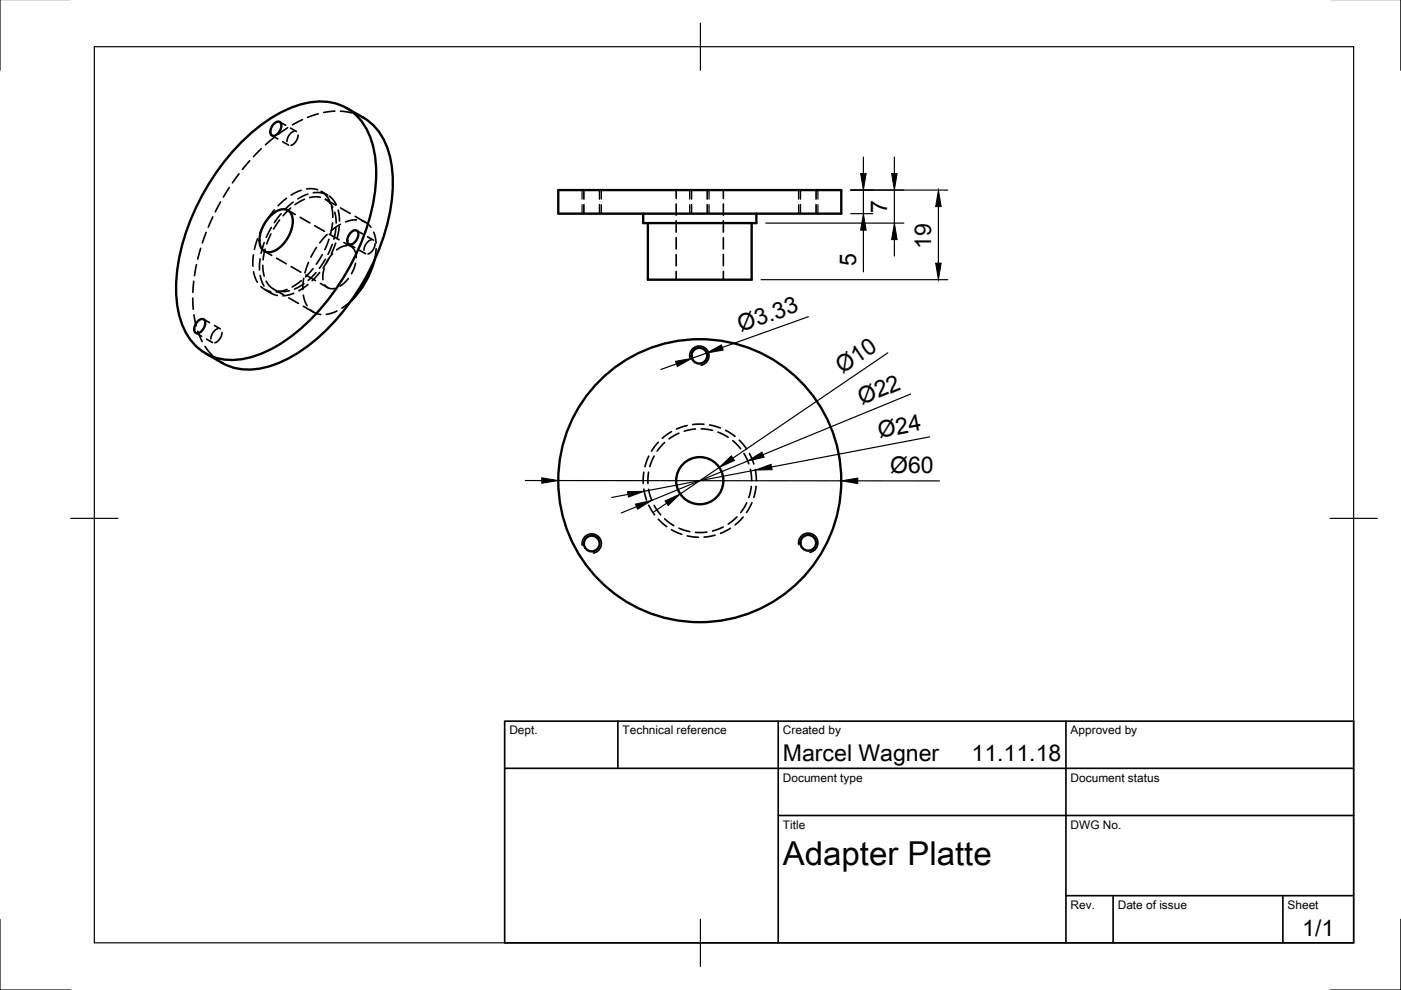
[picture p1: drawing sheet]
<svg xmlns="http://www.w3.org/2000/svg" width="297mm" height="210mm" viewBox="0 0 297 210" stroke-linecap="round" stroke-linejoin="round" font-family="sans-serif">
<!-- layer: Visible -->
<g fill="none" stroke="#000" stroke-width=".5">
<path d="M50.7 30.7a30.8 30.8 0 0 1 13.2-8.6 11.5 11.5 0 0 1 12.4 3.1 18.7 18.7 0 0 1 3.4 13.5 47.8 47.8 0 0 1-19.5 33.7 18.5 18.5 0 0 1-13.3 3.7 11 11 0 0 1-8.4-7.5 28.6 28.6 0 0 1 .3-17.5 50.7 50.7 0 0 1 11.9-20.4zM58.1 26.2a.86 .86 0 0 1 1.5 0 2.16 2.16 0 0 1-1.8 2.6 1.44 1.44 0 0 1 0-2.2zM73.5 22.9a16.4 16.4 0 0 1 6.7 4.9 19.3 19.3 0 0 1 3 12.8 47.7 47.7 0 0 1-19.5 33.8 19.3 19.3 0 0 1-12.5 3.9 16.4 16.4 0 0 1-7.6-3.4M57.3 45.8a3.3 3.3 0 0 1 3.7-1.2 3.3 3.3 0 0 1 .9 3.8 7.4 7.4 0 0 1-4.1 4.9 2.07 2.07 0 0 1-2.8-2.3 7.8 7.8 0 0 1 2.3-5.2zM74.4 49.2a.86 .86 0 0 1 1.5 .1 2.16 2.16 0 0 1-1.8 2.5 1.44 1.44 0 0 1 0-2.2zM79.4 55.2a18.4 18.4 0 0 1-5 8.6M118.4 40.3h60v5h-60zM136.4 45.3v2h24v-2M137.4 47.3v12h22v-12M42 68.1a.86 .86 0 0 1 1.5 0 2.16 2.16 0 0 1-1.8 2.5 1.44 1.44 0 0 1 0-2.2z"/>
<circle cx="148.3" cy="75.4" r="1.67"/>
<circle cx="125.5" cy="115.2" r="1.67"/>
<circle cx="148.4" cy="101.9" r="30"/>
<circle cx="148.4" cy="101.9" r="5"/>
<circle cx="171.4" cy="115.1" r="1.67"/>
</g>
<!-- layer: Hidden -->
<g fill="none" stroke="#000" stroke-width=".35">
<path d="M48.6 39.8l-1.2 2M50.7 36.8l-1.4 2M52.9 34.1l-1.5 1.8M55.4 31.5l-1.7 1.7M57.7 28.7l1.2 .8M58.1 29.2l-1.8 1.5M59.3 25.8l1.3 .8M59.9 30l1.3 .8M61 27.1l-2 1.3M61.6 27.2l1.2 .7M62.3 27.8l-.5 .3-.5 .5-.3 .7-.2 .7M63.2 28.6l-.1 .8-.4 .6-.5 .6-.5 .2"/>
<path d="M64.1 25.4l-2.1 1.1M67.5 24.1l-2.3 .8M71 23.6l-2.4 .3M72.2 23.6l2.3 .3M75.7 24.3l1.4 .7M41.1 59.6l-.2 2.4M41.7 56.1l-.5 2.3M42.5 52.6l-.6 2.3M43.7 49.3l-.8 2.2M45.1 46l-.9 2.2M46.8 42.8l-1.2 2.1M53.7 54.1l-.1 2.3"/>
<path d="M53.8 57.6l.3 1.3 .5 .9M54.6 50.6l-.7 2.3M55.1 54.9l-.1 2.3M55.2 58.4l.3 1.3 .5 .9M55.7 56.2l.3 2.3M56 51.4l-.7 2.3M56.1 53.3l1.5 .8M56.1 47.4l-1.1 2.1M56.2 52.8l-.4 2.3M56.4 59.6l.7 1 .9 .7M57.5 49.6l-1 2.1M57.5 48.2l-1 2.1"/>
<path d="M58.2 44.5l-1.5 1.9M58.6 54.7l2.1 1.2M59.3 46.6l-1.3 2M59.6 45.3l-1.4 1.9M60.7 42l-1.7 1.6M61 44.6l1.6 .9M61.6 44.1l-1.6 1.6M61.7 56.5l2.1 1.2M62.2 42.9l-1.8 1.5M63.6 46.1l2.1 1.2M63.9 40.3l-2.2 1.1M63.9 59.5l-2 1.3"/>
<path d="M64.4 59l-.2 2.4M64.5 42.3l-2 1.1M64.8 58.3l2.1 1.2M65 40.1l1.2-.1 1.2 .2M65.3 41.2l-2.2 1M65.4 55.6l-.7 2.3M66.4 57l-1.6 1.7M66.4 40.9l1.3-.1 1.1 .2M66.7 47.9l2.1 1.1M67 57.8l-1.6 1.6M67.1 52.5l-1.2 2M67.8 57.8l-1.6 1.7"/>
<path d="M67.9 41.8l-1-.1-1.3 .2M68.1 40.6l1.4 .8M68.3 54l-1.2 2M68.4 40.8l.8 .7 .7 1.1M68.7 56.9l-.2 1.3v1.1M69 42.2l2.2 1.3M69 55l-1.3 1.9M69 42.3l.9 .7 .7 .9M69.4 49.7l-1.6 1.8M69.7 54.8l-1.2 2M69.8 50.7l-.9 2.2M69.8 41.6l.8 .8 .7 1"/>
<path d="M69.8 49.6l2.1 1.2M70.3 43.7l.3 2.4M70.4 51.8l-.9 2.1M70.5 53.8l-1.3 2M70.5 47.3l-.4 2.3M71 45l.3 2.3M71.2 51.5l-.9 2.2M71.2 48.4l-.4 2.3M71.7 44.5l.3 2.4M71.9 48.1l-.4 2.3M72.2 47.5l-2 1.4M72.2 44.1l2.1 1.2"/>
<path d="M72.9 51.4l1.6 .9M73.6 52.1l-1.1 .2-1.1 .7M73.9 59l-.8 .9-1 .8M74 51.8l1.2 .7M74.7 52.5l.6 .8 .2 1.3M75.3 45.9l2.2 1.2M75.4 55.8l-.9 2.2M75.6 46.6l-1.2 .1-1.1 .3M75.6 48.9l1.3 .7M76.3 53.1l1.2 .7M76.8 46.8l1 .6 .8 .8M77.9 50.2l1.3 .7"/>
<path d="M78.7 50.9l-.6 .2-.5 .6-.3 .7-.1 .6M79.2 49.2l.5 2.3M79.5 51.7l-.1 .7-.4 .7-.4 .5-.6 .3M79.7 52.7l-.3 2.5M123.8 40.3v1.9M123.8 43.4v1.9M127.1 40.3v1.9M127.1 43.4v1.9M143.4 40.3v1.8M143.4 43.3v2.3M143.4 46.8v2.4M143.4 50.4v2.4"/>
<path d="M143.4 54v2.4M143.4 57.5v1.8M146.6 40.3v1.9M146.6 43.4v1.9M149.9 40.3v1.9M149.9 43.4v1.9M153.4 40.3v1.8M153.4 43.3v2.3M153.4 46.8v2.4M153.4 50.4v2.4M153.4 54v2.4M153.4 57.5v1.8"/>
<path d="M169.7 40.3v1.9M169.7 43.4v1.9M173 40.3v1.9M173 43.4v1.9M40.9 63.2l.1 2.4M41.1 66.8l.5 2.3M41.5 70.6l1.3 .7M41.9 70.2l1 2.2M43.2 67.7l1.2 .7M43.5 73.4l1.5 1.9M43.8 71.9l1.3 .7M45.5 69l1.2 .7"/>
<path d="M45.8 76.1l1.3 .9M46.2 69.7l-.5 .2-.5 .6-.4 .7-.1 .7M47.1 70.5l-.2 .7-.3 .7-.5 .5-.5 .3M55.3 60.8l.9 .6 1.2 .4M56.1 61.4l1.4 .8M56.7 61.6l1 .7 1.1 .3M58 61.3l2.2 1.3M60.9 61.4l-2.3 .5M61.2 63.2l2.1 1.1M61.3 61.6l-1.2 .2-1-.1M62.3 62.2l-2.3 .5M64.3 64.9l2.2 1.3"/>
<path d="M64.3 62.6l.3 1.2 .5 1M64.4 60.1l-2 1.2M65.3 60.3l-2 1.4M65.9 65.7l1 .7 1.1 .3M67.9 60.1l1.6 .9M68.9 60.4l.9 .7h1.2M71.4 65.9l-2.2 .8M74.4 63.8l-1.9 1.5M137.6 96.7l-.9 2.3M138.7 96.7l-.9 2.2M139.6 93.8l-1.5 1.9M140.9 93.8l-1.6 1.8"/>
<path d="M142.4 91.5l-2 1.4M143.9 91.8l-2.1 1.3M145.7 90.2l-2.3 .8M147.5 91l-2.4 .4M148.7 90.9l2.4 .4M149.3 90h-2.4M150.4 90.1l2.3 .6M152.2 91.6l2.2 1.1M153.8 91.2l2 1.3M155.4 93.4l1.6 1.8M156.7 93.3l1.6 1.9M157.7 96.2l1.1 2.1"/>
<path d="M158.9 96.2l.9 2.2M159.1 99.5l.3 2.4M160.1 99.5l.3 2.4M136.5 100.1l-.1 2.4M136.5 103.7l.6 2.3M137.5 100.1l-.1 2.4M137.5 103.7l.7 2.4M137.6 107.1l1.2 2.1M138.7 107.2l1.4 1.9M139.6 110.1l1.8 1.6M140.9 110l2 1.4M142.4 112.3l2.1 1"/>
<path d="M143.9 112l2.4 .7M145.7 113.6l2.4 .3M149.9 112.8l-2.4 .1M151.6 113.5l-2.3 .4M153.3 111.7l-2.2 .9M154.9 112l-2.2 1.1M156.2 109.6l-1.8 1.5M157.6 109.6l-1.8 1.7M158.3 106.6l-1.3 2.1M159.3 103.1l-.5 2.4M159.4 106.6l-1.1 2.1M160.3 103.1l-.5 2.4"/>
</g>
<!-- layer: Visible Narrow -->
<path d="M146.3 75.8a2.05 2.05 0 0 1 1.6-2.4 2.05 2.05 0 0 1 2.4 1.7 2.05 2.05 0 0 1-1.7 2.3M123.4 115.6a2.05 2.05 0 0 1 1.7-2.4 2.05 2.05 0 0 1 2.4 1.7 2.05 2.05 0 0 1-1.7 2.4M169.3 115.4a2.05 2.05 0 0 1 1.7-2.3 2.05 2.05 0 0 1 2.4 1.6 2.05 2.05 0 0 1-1.7 2.4" fill="none" stroke="#000" stroke-width=".35"/>
<!-- layer: Hidden Narrow -->
<path d="M123.4 40.3v1.9M123.4 43.4v1.9M127.5 40.3v1.9M127.5 43.4v1.9M146.2 40.3v1.9M146.2 43.4v1.9M150.3 40.3v1.9M150.3 43.4v1.9M169.3 40.3v1.9M169.3 43.4v1.9M173.4 40.3v1.9M173.4 43.4v1.9" fill="none" stroke="#000" stroke-width=".25"/>
<!-- layer: Border -->
<path d="M0 -.1v15M297 -.1v15M20 9.9h267v190h-267zM148.5 4.9v10M15 109.9h10M282 109.9h10M0 194.9v15h15M148.5 194.9v10M297 194.9v15h-15" fill="none" stroke="#000" stroke-width=".25"/>
<!-- layer: TitleBlock -->
<path d="M107 152.9h180v47h-180zM131 152.9v10M165 152.9v47M226 152.9v47M107 162.9h180M165 172.9h122M226 189.9h61M236 189.9v10M272 189.9v10" fill="none" stroke="#000" stroke-width=".35"/>
<!-- layer: Dimensions -->
<g fill="none" stroke="#000" stroke-width=".25">
<path d="M183.1 33.3v3.5M189.6 33.3v3.5M161.4 59.3h39.6M162.4 47.3h29.2M180.4 40.3h20.6M180.4 45.3h4.7M183.1 40.3v5M183.1 48.8v8.8M189.6 40.3v7M189.6 50.8v3.5M199 43.8v12M143.4 77.2l-3.3 1.1"/>
<path d="M149.8 74.9l-3.1 1.1M171.4 67.1l-18.3 6.6M188.2 74.8l-32.8 22.3M152.5 99.1l-8.3 5.6M158.5 97.7l-20.3 8.4M160.2 99.7l-23.6 4.5M193.1 83.5l-31.3 12.9M197.1 92.6l-33.5 6.4M111.4 101.9h3.5M118.4 101.9h60M133.1 104.8l-3.4 .7M135 107.4l-3.3 1.4"/>
<path d="M141.3 106.7l-2.9 2M181.9 101.9l17.3 .1"/>
</g>
<g fill="#000" stroke="#000" stroke-width=".21">
<path d="M182.5 36.8h1.1l-.5 3.5zM189 36.8h1.2l-.6 3.5zM183.1 45.3l.5 3.5h-1.1zM189.6 47.3l.6 3.5h-1.2zM199 40.3l.5 3.5h-1.1zM198.4 55.8h1.1l-.5 3.5zM143.2 76.6l3.5-.6-3.1 1.7zM149.8 74.9l3.1-1.8 .4 1.1zM152.5 99.1l2.6-2.4 .6 .9zM158.5 97.7l3.1-1.8 .4 1zM160.2 99.7l3.3-1.3 .2 1.2zM114.9 101.3l3.5 .6-3.5 .6z"/>
<path d="M133 104.2h3.6l-3.4 1.2zM134.7 106.9l3.5-.8-3 1.9zM141 106.2l3.2-1.5-2.5 2.5zM178.4 101.9l3.5-.5v1.1z"/>
</g>
<text font-size="7" x="166" y="183.4">Adapter Platte</text>
<g font-size="4.9">
<text x="188.1" y="45.2" transform="rotate(-90 188.1 45.2)">7</text>
<text x="197.4" y="52.7" transform="rotate(-90 197.4 52.7)">19</text>
<text x="181.5" y="56.3" transform="rotate(-90 181.5 56.3)">5</text>
<text x="157.1" y="70.4" transform="rotate(-20 157.1 70.4)">Ø3.33</text>
<text x="178.6" y="79.3" transform="rotate(-34 178.6 79.3)">Ø10</text>
<text x="182.7" y="85.9" transform="rotate(-22 182.7 85.9)">Ø22</text>
<text x="186.5" y="92.9" transform="rotate(-11 186.5 92.9)">Ø24</text>
<text x="188.7" y="100.2">Ø60</text>
<text x="166" y="161.4">Marcel Wagner</text>
<text x="206" y="161.4">11.11.18</text>
<text x="276.1" y="198.5">1/1</text>
</g>
<g font-size="2.5">
<text x="108" y="155.7">Dept.</text>
<text x="132" y="155.7">Technical reference</text>
<text x="166" y="155.7">Created by</text>
<text x="227" y="155.7">Approved by</text>
<text x="166" y="165.7">Document type</text>
<text x="227" y="165.7">Document status</text>
<text x="166" y="175.7">Title</text>
<text x="227" y="175.7">DWG No.</text>
<text x="227" y="192.7">Rev.</text>
<text x="237" y="192.7">Date of issue</text>
<text x="273" y="192.7">Sheet</text>
</g>
</svg>
